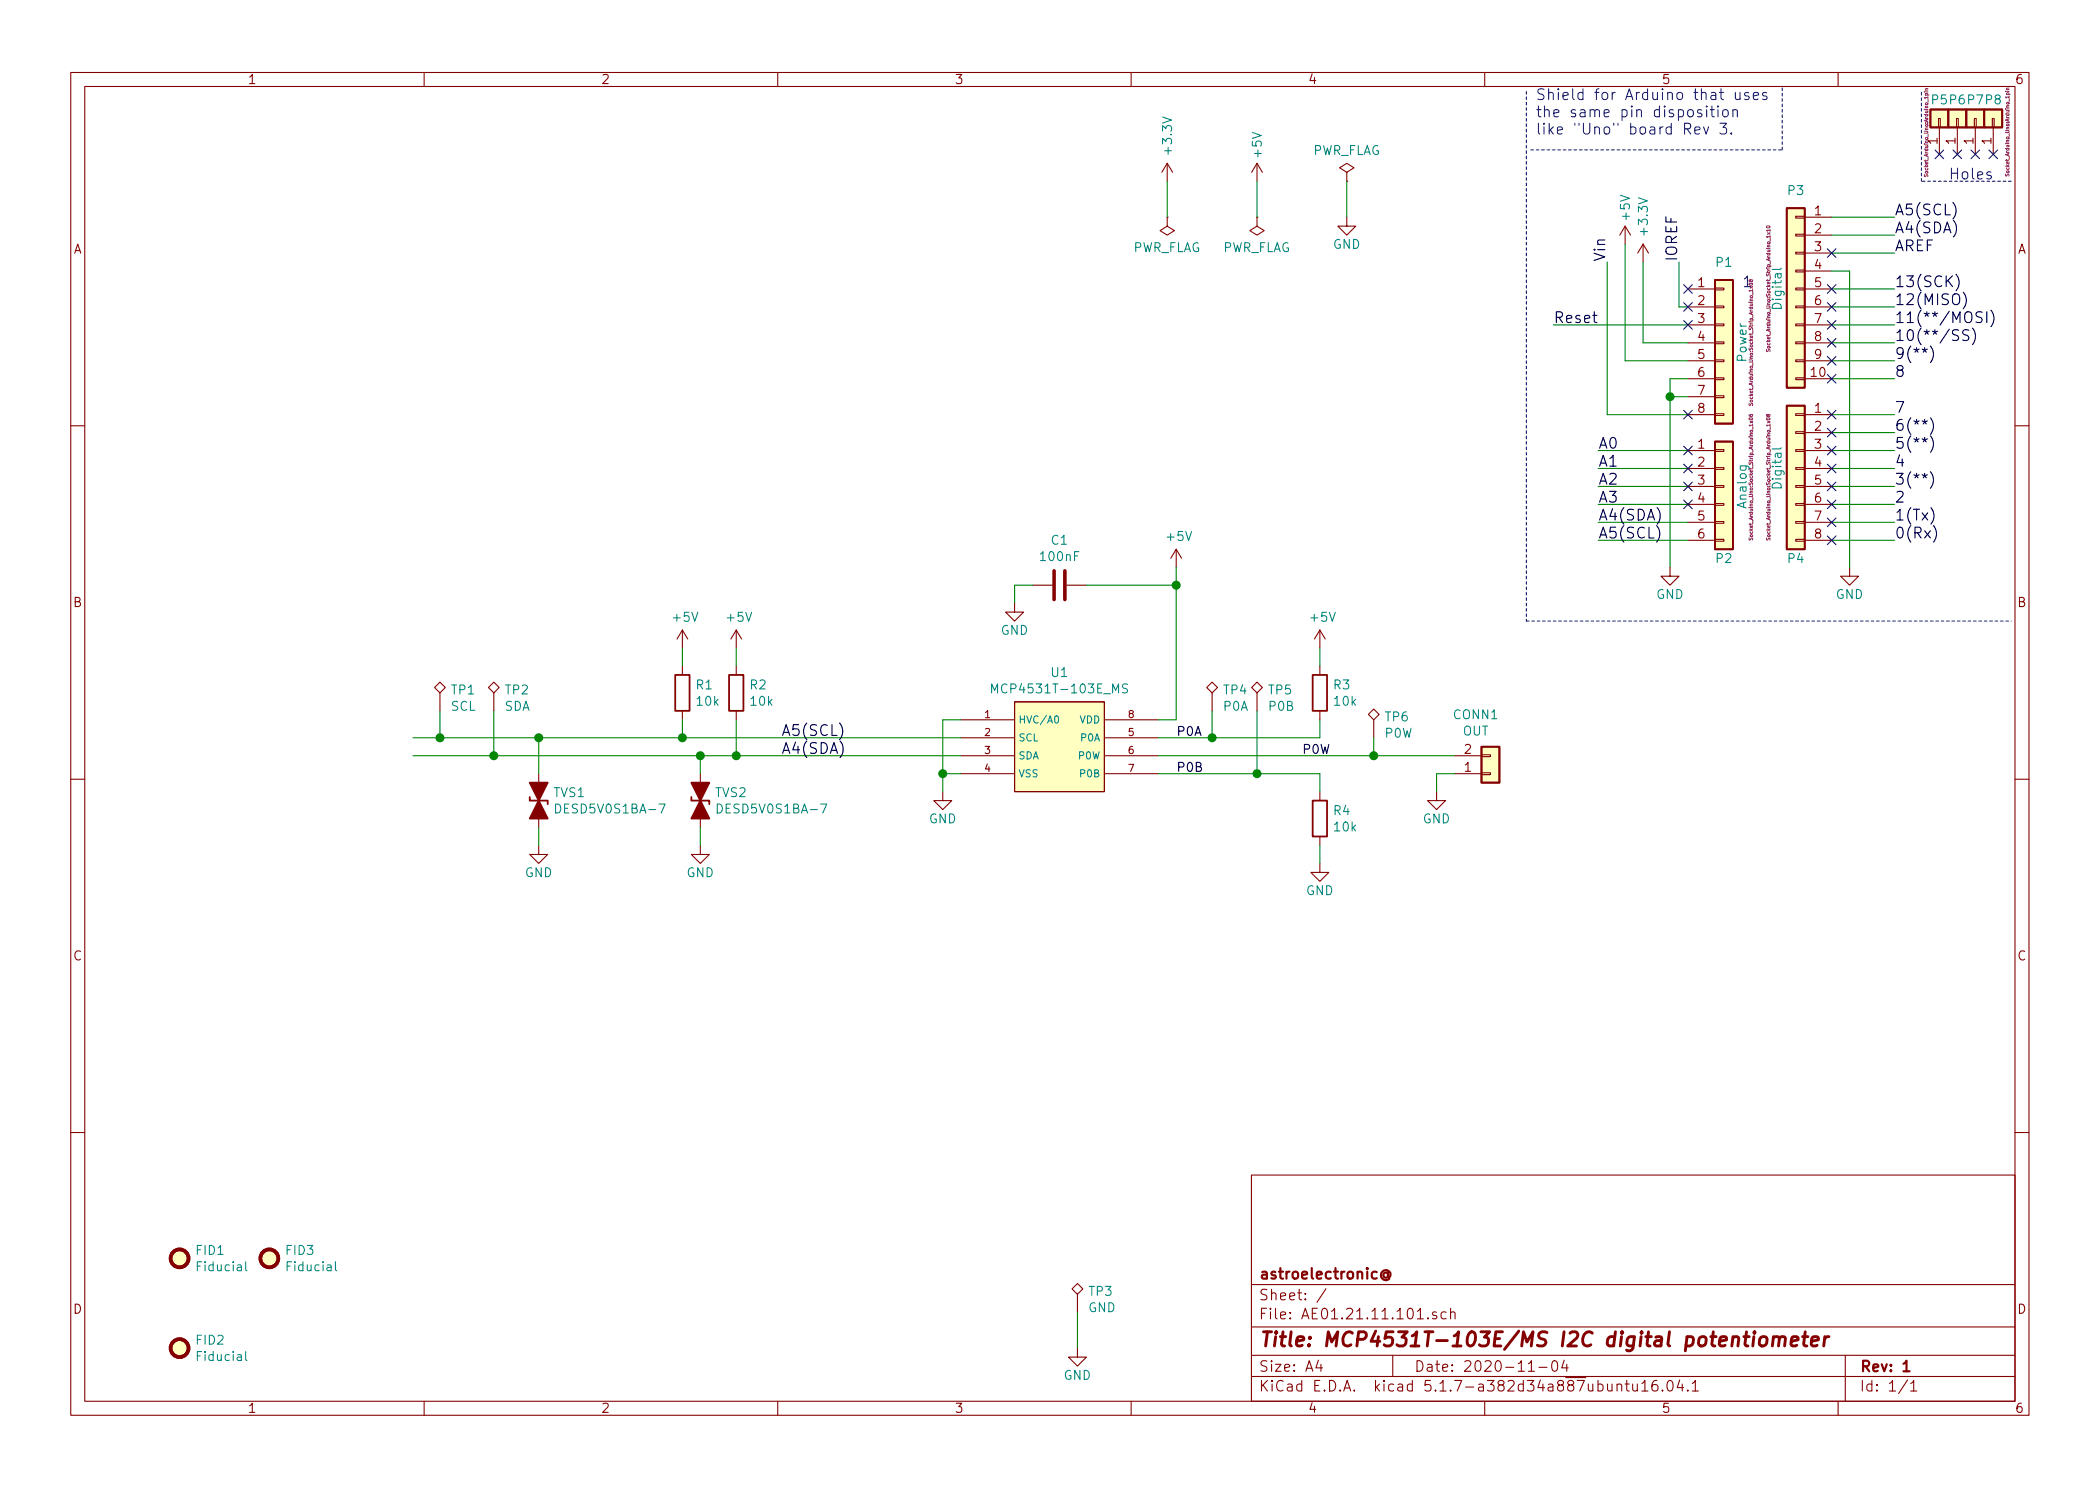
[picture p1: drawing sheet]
EESchema Schematic File Version 4
EELAYER 30 0
EELAYER END
$Descr A4 11693 8268
encoding utf-8
Sheet 1 1
Title "MCP4531T-103E/MS I2C digital potentiometer"
Date "2020-11-04"
Rev "1"
Comp "astroelectronic@"
Comment1 ""
Comment2 ""
Comment3 ""
Comment4 ""
$EndDescr
Text Label 8950 1450 1    60   ~ 0
Vin
Text Label 9350 1450 1    60   ~ 0
IOREF
Text Label 8900 2500 0    60   ~ 0
A0
Text Label 8900 2600 0    60   ~ 0
A1
Text Label 8900 2700 0    60   ~ 0
A2
Text Label 8900 2800 0    60   ~ 0
A3
Text Label 8900 2900 0    60   ~ 0
A4(SDA)
Text Label 8900 3000 0    60   ~ 0
A5(SCL)
Text Label 10550 3000 0    60   ~ 0
0(Rx)
Text Label 10550 2800 0    60   ~ 0
2
Text Label 10550 2900 0    60   ~ 0
1(Tx)
Text Label 10550 2700 0    60   ~ 0
3(**)
Text Label 10550 2600 0    60   ~ 0
4
Text Label 10550 2500 0    60   ~ 0
5(**)
Text Label 10550 2400 0    60   ~ 0
6(**)
Text Label 10550 2300 0    60   ~ 0
7
Text Label 10550 2100 0    60   ~ 0
8
Text Label 10550 2000 0    60   ~ 0
9(**)
Text Label 10550 1900 0    60   ~ 0
10(**/SS)
Text Label 10550 1800 0    60   ~ 0
11(**/MOSI)
Text Label 10550 1700 0    60   ~ 0
12(MISO)
Text Label 10550 1600 0    60   ~ 0
13(SCK)
Text Label 10550 1400 0    60   ~ 0
AREF
NoConn ~ 9400 1600
Text Label 10550 1300 0    60   ~ 0
A4(SDA)
Text Label 10550 1200 0    60   ~ 0
A5(SCL)
Text Notes 10850 1000 0    60   ~ 0
Holes
Text Notes 8550 750  0    60   ~ 0
Shield for Arduino that uses\nthe same pin disposition\nlike "Uno" board Rev 3.
$Comp
L Connector_Generic:Conn_01x08 P1
U 1 1
P 9600 1900
F 0 "P1" H 9600 2350 50  0000 C CNN
F 1 "Power" V 9700 1900 50  0000 C CNN
F 2 "Socket_Arduino_Uno:Socket_Strip_Arduino_1x08" V 9750 1900 20  0000 C CNN
F 3 "" H 9600 1900 50  0000 C CNN
	1    9600 1900
	1    0    0    -1  
$EndComp
Text Label 8650 1800 0    60   ~ 0
Reset
$Comp
L power:+3.3V #PWR015
U 1 1
P 9150 1450
F 0 "#PWR015" H 9150 1300 50  0001 C CNN
F 1 "+3.3V" V 9150 1700 50  0000 C CNN
F 2 "" H 9150 1450 50  0000 C CNN
F 3 "" H 9150 1450 50  0000 C CNN
	1    9150 1450
	1    0    0    -1  
$EndComp
$Comp
L power:+5V #PWR014
U 1 1
P 9050 1350
F 0 "#PWR014" H 9050 1200 50  0001 C CNN
F 1 "+5V" V 9050 1550 50  0000 C CNN
F 2 "" H 9050 1350 50  0000 C CNN
F 3 "" H 9050 1350 50  0000 C CNN
	1    9050 1350
	1    0    0    -1  
$EndComp
$Comp
L power:GND #PWR016
U 1 1
P 9300 3150
F 0 "#PWR016" H 9300 2900 50  0001 C CNN
F 1 "GND" H 9300 3000 50  0000 C CNN
F 2 "" H 9300 3150 50  0000 C CNN
F 3 "" H 9300 3150 50  0000 C CNN
	1    9300 3150
	1    0    0    -1  
$EndComp
$Comp
L power:GND #PWR017
U 1 1
P 10300 3150
F 0 "#PWR017" H 10300 2900 50  0001 C CNN
F 1 "GND" H 10300 3000 50  0000 C CNN
F 2 "" H 10300 3150 50  0000 C CNN
F 3 "" H 10300 3150 50  0000 C CNN
	1    10300 3150
	1    0    0    -1  
$EndComp
$Comp
L Connector_Generic:Conn_01x06 P2
U 1 1
P 9600 2700
F 0 "P2" H 9600 2300 50  0000 C CNN
F 1 "Analog" V 9700 2700 50  0000 C CNN
F 2 "Socket_Arduino_Uno:Socket_Strip_Arduino_1x06" V 9750 2750 20  0000 C CNN
F 3 "" H 9600 2700 50  0000 C CNN
	1    9600 2700
	1    0    0    -1  
$EndComp
$Comp
L Connector_Generic:Conn_01x01 P5
U 1 1
P 10800 650
F 0 "P5" V 10900 650 50  0000 C CNN
F 1 "CONN_01X01" V 10900 650 50  0001 C CNN
F 2 "Socket_Arduino_Uno:Arduino_1pin" H 10721 724 20  0000 C CNN
F 3 "" H 10800 650 50  0000 C CNN
	1    10800 650 
	0    -1   -1   0   
$EndComp
$Comp
L Connector_Generic:Conn_01x01 P6
U 1 1
P 10900 650
F 0 "P6" V 11000 650 50  0000 C CNN
F 1 "CONN_01X01" V 11000 650 50  0001 C CNN
F 2 "Socket_Arduino_Uno:Arduino_1pin" H 10900 650 20  0001 C CNN
F 3 "" H 10900 650 50  0000 C CNN
	1    10900 650 
	0    -1   -1   0   
$EndComp
$Comp
L Connector_Generic:Conn_01x01 P7
U 1 1
P 11000 650
F 0 "P7" V 11100 650 50  0000 C CNN
F 1 "CONN_01X01" V 11100 650 50  0001 C CNN
F 2 "Socket_Arduino_Uno:Arduino_1pin" V 11000 650 20  0001 C CNN
F 3 "" H 11000 650 50  0000 C CNN
	1    11000 650 
	0    -1   -1   0   
$EndComp
$Comp
L Connector_Generic:Conn_01x01 P8
U 1 1
P 11100 650
F 0 "P8" V 11200 650 50  0000 C CNN
F 1 "CONN_01X01" V 11200 650 50  0001 C CNN
F 2 "Socket_Arduino_Uno:Arduino_1pin" H 11024 572 20  0000 C CNN
F 3 "" H 11100 650 50  0000 C CNN
	1    11100 650 
	0    -1   -1   0   
$EndComp
NoConn ~ 10800 850 
NoConn ~ 10900 850 
NoConn ~ 11000 850 
NoConn ~ 11100 850 
$Comp
L Connector_Generic:Conn_01x08 P4
U 1 1
P 10000 2600
F 0 "P4" H 10000 2100 50  0000 C CNN
F 1 "Digital" V 10100 2600 50  0000 C CNN
F 2 "Socket_Arduino_Uno:Socket_Strip_Arduino_1x08" V 10150 2550 20  0000 C CNN
F 3 "" H 10000 2600 50  0000 C CNN
	1    10000 2600
	-1   0    0    -1  
$EndComp
Wire Notes Line
	8525 825  9925 825 
Wire Notes Line
	9925 825  9925 475 
Wire Wire Line
	9350 1450 9350 1700
Wire Wire Line
	9350 1700 9400 1700
Wire Wire Line
	9400 1900 9150 1900
Wire Wire Line
	9400 2000 9050 2000
Wire Wire Line
	9400 2300 8950 2300
Wire Wire Line
	9400 2100 9300 2100
Wire Wire Line
	9400 2200 9300 2200
Connection ~ 9300 2200
Wire Wire Line
	8950 2300 8950 1450
Wire Wire Line
	9050 2000 9050 1350
Wire Wire Line
	9150 1900 9150 1450
Wire Wire Line
	9400 2500 8900 2500
Wire Wire Line
	9400 2600 8900 2600
Wire Wire Line
	9400 2700 8900 2700
Wire Wire Line
	9400 2800 8900 2800
Wire Wire Line
	9400 2900 8900 2900
Wire Wire Line
	9400 3000 8900 3000
$Comp
L Connector_Generic:Conn_01x10 P3
U 1 1
P 10000 1600
F 0 "P3" H 10000 2150 50  0000 C CNN
F 1 "Digital" V 10100 1600 50  0000 C CNN
F 2 "Socket_Arduino_Uno:Socket_Strip_Arduino_1x10" V 10150 1600 20  0000 C CNN
F 3 "" H 10000 1600 50  0000 C CNN
	1    10000 1600
	-1   0    0    -1  
$EndComp
Wire Wire Line
	10200 2100 10550 2100
Wire Wire Line
	10200 2000 10550 2000
Wire Wire Line
	10200 1900 10550 1900
Wire Wire Line
	10200 1800 10550 1800
Wire Wire Line
	10200 1700 10550 1700
Wire Wire Line
	10200 1600 10550 1600
Wire Wire Line
	10200 1400 10550 1400
Wire Wire Line
	10200 1300 10550 1300
Wire Wire Line
	10200 1200 10550 1200
Wire Wire Line
	10200 3000 10550 3000
Wire Wire Line
	10200 2900 10550 2900
Wire Wire Line
	10200 2800 10550 2800
Wire Wire Line
	10200 2700 10550 2700
Wire Wire Line
	10200 2600 10550 2600
Wire Wire Line
	10200 2500 10550 2500
Wire Wire Line
	10200 2400 10550 2400
Wire Wire Line
	10200 2300 10550 2300
Wire Wire Line
	10200 1500 10300 1500
Wire Wire Line
	10300 1500 10300 3150
Wire Wire Line
	9300 2100 9300 2200
Wire Wire Line
	9300 2200 9300 3150
Wire Notes Line
	8500 500  8500 3450
Wire Notes Line
	8500 3450 11200 3450
Wire Wire Line
	9400 1800 8650 1800
Text Notes 9700 1600 0    60   ~ 0
1
Wire Notes Line
	11200 1000 10700 1000
Wire Notes Line
	10700 1000 10700 500 
$Comp
L AE01.17.11.000:MCP4531T-103E_MS U1
U 1 1
P 5900 4150
F 0 "U1" H 5900 4565 50  0000 C CNN
F 1 "MCP4531T-103E_MS" H 5900 4474 50  0000 C CNN
F 2 "Package_SO:MSOP-8_3x3mm_P0.65mm" H 5650 3600 50  0001 L BNN
F 3 "~" H 5650 3500 50  0001 L BNN
F 4 "MCP4531T-103E/MS" H 5900 4150 50  0001 C CNN "MPN"
	1    5900 4150
	1    0    0    -1  
$EndComp
Wire Wire Line
	6450 4000 6550 4000
Wire Wire Line
	6550 4000 6550 3250
$Comp
L power:+5V #PWR07
U 1 1
P 6550 3150
F 0 "#PWR07" H 6550 3000 50  0001 C CNN
F 1 "+5V" H 6565 3323 50  0000 C CNN
F 2 "" H 6550 3150 50  0001 C CNN
F 3 "" H 6550 3150 50  0001 C CNN
	1    6550 3150
	1    0    0    -1  
$EndComp
Wire Wire Line
	5350 4300 5250 4300
Wire Wire Line
	5250 4300 5250 4400
$Comp
L power:GND #PWR03
U 1 1
P 5250 4400
F 0 "#PWR03" H 5250 4150 50  0001 C CNN
F 1 "GND" H 5250 4250 50  0000 C CNN
F 2 "" H 5250 4400 50  0000 C CNN
F 3 "" H 5250 4400 50  0000 C CNN
	1    5250 4400
	1    0    0    -1  
$EndComp
Wire Wire Line
	6450 4100 6750 4100
Wire Wire Line
	7350 4100 7350 4000
$Comp
L Device:R R3
U 1 1
P 7350 3850
F 0 "R3" H 7420 3896 50  0000 L CNN
F 1 "10k" H 7420 3805 50  0000 L CNN
F 2 "Resistor_SMD:R_0805_2012Metric" V 7280 3850 50  0001 C CNN
F 3 "~" H 7350 3850 50  0001 C CNN
F 4 "RC0805FR-0710KL" H 7350 3850 50  0001 C CNN "MPN"
	1    7350 3850
	1    0    0    -1  
$EndComp
Wire Wire Line
	7350 3700 7350 3600
Wire Wire Line
	6450 4300 7000 4300
Wire Wire Line
	7350 4300 7350 4400
$Comp
L Device:R R4
U 1 1
P 7350 4550
F 0 "R4" H 7420 4596 50  0000 L CNN
F 1 "10k" H 7420 4505 50  0000 L CNN
F 2 "Resistor_SMD:R_0805_2012Metric" V 7280 4550 50  0001 C CNN
F 3 "~" H 7350 4550 50  0001 C CNN
F 4 "RC0805FR-0710KL" H 7350 4550 50  0001 C CNN "MPN"
	1    7350 4550
	1    0    0    -1  
$EndComp
Wire Wire Line
	7350 4700 7350 4800
$Comp
L power:GND #PWR010
U 1 1
P 7350 4800
F 0 "#PWR010" H 7350 4550 50  0001 C CNN
F 1 "GND" H 7350 4650 50  0000 C CNN
F 2 "" H 7350 4800 50  0000 C CNN
F 3 "" H 7350 4800 50  0000 C CNN
	1    7350 4800
	1    0    0    -1  
$EndComp
Wire Wire Line
	5350 4200 4100 4200
Wire Wire Line
	5350 4100 3800 4100
$Comp
L Device:R R1
U 1 1
P 3800 3850
F 0 "R1" H 3870 3896 50  0000 L CNN
F 1 "10k" H 3870 3805 50  0000 L CNN
F 2 "Resistor_SMD:R_0805_2012Metric" V 3730 3850 50  0001 C CNN
F 3 "~" H 3800 3850 50  0001 C CNN
F 4 "RC0805FR-0710KL" H 3800 3850 50  0001 C CNN "MPN"
	1    3800 3850
	1    0    0    -1  
$EndComp
$Comp
L Device:R R2
U 1 1
P 4100 3850
F 0 "R2" H 4170 3896 50  0000 L CNN
F 1 "10k" H 4170 3805 50  0000 L CNN
F 2 "Resistor_SMD:R_0805_2012Metric" V 4030 3850 50  0001 C CNN
F 3 "~" H 4100 3850 50  0001 C CNN
F 4 "RC0805FR-0710KL" H 4100 3850 50  0001 C CNN "MPN"
	1    4100 3850
	1    0    0    -1  
$EndComp
Wire Wire Line
	3800 3700 3800 3600
Wire Wire Line
	4100 3700 4100 3600
Wire Wire Line
	3800 4000 3800 4100
Connection ~ 3800 4100
Wire Wire Line
	3800 4100 3000 4100
Wire Wire Line
	4100 4000 4100 4200
Connection ~ 4100 4200
Wire Wire Line
	4100 4200 3900 4200
$Comp
L power:+5V #PWR01
U 1 1
P 3800 3600
F 0 "#PWR01" H 3800 3450 50  0001 C CNN
F 1 "+5V" H 3815 3773 50  0000 C CNN
F 2 "" H 3800 3600 50  0001 C CNN
F 3 "" H 3800 3600 50  0001 C CNN
	1    3800 3600
	1    0    0    -1  
$EndComp
$Comp
L power:+5V #PWR02
U 1 1
P 4100 3600
F 0 "#PWR02" H 4100 3450 50  0001 C CNN
F 1 "+5V" H 4115 3773 50  0000 C CNN
F 2 "" H 4100 3600 50  0001 C CNN
F 3 "" H 4100 3600 50  0001 C CNN
	1    4100 3600
	1    0    0    -1  
$EndComp
Text Label 4350 4200 0    60   ~ 0
A4(SDA)
Text Label 4350 4100 0    60   ~ 0
A5(SCL)
Wire Wire Line
	5350 4000 5250 4000
Wire Wire Line
	6450 4200 7650 4200
Wire Wire Line
	8100 4300 8000 4300
Wire Wire Line
	8000 4300 8000 4400
$Comp
L power:GND #PWR013
U 1 1
P 8000 4400
F 0 "#PWR013" H 8000 4150 50  0001 C CNN
F 1 "GND" H 8000 4250 50  0000 C CNN
F 2 "" H 8000 4400 50  0000 C CNN
F 3 "" H 8000 4400 50  0000 C CNN
	1    8000 4400
	1    0    0    -1  
$EndComp
Wire Wire Line
	5250 4000 5250 4300
Connection ~ 5250 4300
$Comp
L Connector:TestPoint_Alt TP2
U 1 1
P 2750 3950
F 0 "TP2" H 2808 4068 50  0000 L CNN
F 1 "SDA" H 2808 3977 50  0000 L CNN
F 2 "TestPoint:TestPoint_Pad_D1.0mm" H 2950 3950 50  0001 C CNN
F 3 "~" H 2950 3950 50  0001 C CNN
	1    2750 3950
	1    0    0    -1  
$EndComp
$Comp
L Connector:TestPoint_Alt TP1
U 1 1
P 2450 3950
F 0 "TP1" H 2508 4068 50  0000 L CNN
F 1 "SCL" H 2508 3977 50  0000 L CNN
F 2 "TestPoint:TestPoint_Pad_D1.0mm" H 2650 3950 50  0001 C CNN
F 3 "~" H 2650 3950 50  0001 C CNN
	1    2450 3950
	1    0    0    -1  
$EndComp
Wire Wire Line
	2450 3950 2450 4100
Connection ~ 2450 4100
Wire Wire Line
	2450 4100 2300 4100
Wire Wire Line
	2750 3950 2750 4200
Connection ~ 2750 4200
Wire Wire Line
	2750 4200 2300 4200
$Comp
L Device:C C1
U 1 1
P 5900 3250
F 0 "C1" V 5648 3250 50  0000 C CNN
F 1 "100nF" V 5739 3250 50  0000 C CNN
F 2 "Capacitor_SMD:C_0805_2012Metric" H 5938 3100 50  0001 C CNN
F 3 "~" H 5900 3250 50  0001 C CNN
F 4 "C2012X7R2A104K125AA" V 5900 3250 50  0001 C CNN "MPN"
	1    5900 3250
	0    1    1    0   
$EndComp
Wire Wire Line
	5750 3250 5650 3250
Wire Wire Line
	5650 3250 5650 3350
$Comp
L power:GND #PWR04
U 1 1
P 5650 3350
F 0 "#PWR04" H 5650 3100 50  0001 C CNN
F 1 "GND" H 5650 3200 50  0000 C CNN
F 2 "" H 5650 3350 50  0000 C CNN
F 3 "" H 5650 3350 50  0000 C CNN
	1    5650 3350
	1    0    0    -1  
$EndComp
Wire Wire Line
	6050 3250 6550 3250
Connection ~ 6550 3250
Wire Wire Line
	6550 3250 6550 3150
$Comp
L power:PWR_FLAG #FLG03
U 1 1
P 7500 1000
F 0 "#FLG03" H 7500 1075 50  0001 C CNN
F 1 "PWR_FLAG" H 7500 1173 50  0000 C CNN
F 2 "" H 7500 1000 50  0001 C CNN
F 3 "~" H 7500 1000 50  0001 C CNN
	1    7500 1000
	1    0    0    -1  
$EndComp
Wire Wire Line
	7500 1000 7500 1200
$Comp
L power:GND #PWR011
U 1 1
P 7500 1200
F 0 "#PWR011" H 7500 950 50  0001 C CNN
F 1 "GND" H 7500 1050 50  0000 C CNN
F 2 "" H 7500 1200 50  0000 C CNN
F 3 "" H 7500 1200 50  0000 C CNN
	1    7500 1200
	1    0    0    -1  
$EndComp
$Comp
L power:+5V #PWR08
U 1 1
P 7000 1000
F 0 "#PWR08" H 7000 850 50  0001 C CNN
F 1 "+5V" V 7000 1200 50  0000 C CNN
F 2 "" H 7000 1000 50  0000 C CNN
F 3 "" H 7000 1000 50  0000 C CNN
	1    7000 1000
	1    0    0    -1  
$EndComp
$Comp
L power:+3.3V #PWR06
U 1 1
P 6500 1000
F 0 "#PWR06" H 6500 850 50  0001 C CNN
F 1 "+3.3V" V 6500 1250 50  0000 C CNN
F 2 "" H 6500 1000 50  0000 C CNN
F 3 "" H 6500 1000 50  0000 C CNN
	1    6500 1000
	1    0    0    -1  
$EndComp
Wire Wire Line
	7000 1000 7000 1200
$Comp
L power:PWR_FLAG #FLG02
U 1 1
P 7000 1200
F 0 "#FLG02" H 7000 1275 50  0001 C CNN
F 1 "PWR_FLAG" H 7000 1373 50  0000 C CNN
F 2 "" H 7000 1200 50  0001 C CNN
F 3 "~" H 7000 1200 50  0001 C CNN
	1    7000 1200
	-1   0    0    1   
$EndComp
$Comp
L power:PWR_FLAG #FLG01
U 1 1
P 6500 1200
F 0 "#FLG01" H 6500 1275 50  0001 C CNN
F 1 "PWR_FLAG" H 6500 1373 50  0000 C CNN
F 2 "" H 6500 1200 50  0001 C CNN
F 3 "~" H 6500 1200 50  0001 C CNN
	1    6500 1200
	-1   0    0    1   
$EndComp
Wire Wire Line
	6500 1200 6500 1000
$Comp
L Connector:TestPoint_Alt TP6
U 1 1
P 7650 4100
F 0 "TP6" H 7708 4218 50  0000 L CNN
F 1 "P0W" H 7708 4127 50  0000 L CNN
F 2 "TestPoint:TestPoint_Pad_D1.0mm" H 7850 4100 50  0001 C CNN
F 3 "~" H 7850 4100 50  0001 C CNN
	1    7650 4100
	1    0    0    -1  
$EndComp
Wire Wire Line
	7650 4100 7650 4200
Connection ~ 7650 4200
Wire Wire Line
	7650 4200 8100 4200
Text Label 6550 4100 0    50   ~ 0
P0A
Text Label 7250 4200 0    50   ~ 0
P0W
Text Label 6550 4300 0    50   ~ 0
P0B
NoConn ~ 9400 1700
NoConn ~ 9400 1800
NoConn ~ 9400 2300
NoConn ~ 9400 2500
NoConn ~ 9400 2600
NoConn ~ 9400 2700
NoConn ~ 9400 2800
NoConn ~ 10200 3000
NoConn ~ 10200 2900
NoConn ~ 10200 2800
NoConn ~ 10200 2700
NoConn ~ 10200 2600
NoConn ~ 10200 2500
NoConn ~ 10200 2400
NoConn ~ 10200 2300
NoConn ~ 10200 2100
NoConn ~ 10200 2000
NoConn ~ 10200 1900
NoConn ~ 10200 1800
NoConn ~ 10200 1700
NoConn ~ 10200 1600
NoConn ~ 10200 1400
$Comp
L Connector:TestPoint_Alt TP4
U 1 1
P 6750 3950
F 0 "TP4" H 6808 4068 50  0000 L CNN
F 1 "P0A" H 6808 3977 50  0000 L CNN
F 2 "TestPoint:TestPoint_Pad_D1.0mm" H 6950 3950 50  0001 C CNN
F 3 "~" H 6950 3950 50  0001 C CNN
	1    6750 3950
	1    0    0    -1  
$EndComp
$Comp
L Connector:TestPoint_Alt TP5
U 1 1
P 7000 3950
F 0 "TP5" H 7058 4068 50  0000 L CNN
F 1 "P0B" H 7058 3977 50  0000 L CNN
F 2 "TestPoint:TestPoint_Pad_D1.0mm" H 7200 3950 50  0001 C CNN
F 3 "~" H 7200 3950 50  0001 C CNN
	1    7000 3950
	1    0    0    -1  
$EndComp
Wire Wire Line
	6750 3950 6750 4100
Connection ~ 6750 4100
Wire Wire Line
	6750 4100 7350 4100
Wire Wire Line
	7000 3950 7000 4300
Connection ~ 7000 4300
Wire Wire Line
	7000 4300 7350 4300
$Comp
L power:GND #PWR05
U 1 1
P 6000 7500
F 0 "#PWR05" H 6000 7250 50  0001 C CNN
F 1 "GND" H 6000 7350 50  0000 C CNN
F 2 "" H 6000 7500 50  0000 C CNN
F 3 "" H 6000 7500 50  0000 C CNN
	1    6000 7500
	1    0    0    -1  
$EndComp
Wire Wire Line
	6000 7500 6000 7300
$Comp
L Connector:TestPoint_Alt TP3
U 1 1
P 6000 7300
F 0 "TP3" H 6058 7418 50  0000 L CNN
F 1 "GND" H 6058 7327 50  0000 L CNN
F 2 "TestPoint:TestPoint_Keystone_5010-5014_Multipurpose" H 6200 7300 50  0001 C CNN
F 3 "~" H 6200 7300 50  0001 C CNN
F 4 "5011" H 6000 7300 50  0001 C CNN "MPN"
	1    6000 7300
	1    0    0    -1  
$EndComp
$Comp
L Device:D_TVS_ALT TVS1
U 1 1
P 3000 4450
F 0 "TVS1" V 2954 4530 50  0000 L CNN
F 1 "DESD5V0S1BA-7" V 3045 4530 50  0000 L CNN
F 2 "Diode_SMD:D_SOD-323" H 3000 4450 50  0001 C CNN
F 3 "~" H 3000 4450 50  0001 C CNN
F 4 "DESD5V0S1BA-7" H 3000 4450 50  0001 C CNN "MPN"
	1    3000 4450
	0    1    1    0   
$EndComp
$Comp
L Device:D_TVS_ALT TVS2
U 1 1
P 3900 4450
F 0 "TVS2" V 3854 4530 50  0000 L CNN
F 1 "DESD5V0S1BA-7" V 3945 4530 50  0000 L CNN
F 2 "Diode_SMD:D_SOD-323" H 3900 4450 50  0001 C CNN
F 3 "~" H 3900 4450 50  0001 C CNN
F 4 "DESD5V0S1BA-7" V 3900 4450 50  0001 C CNN "MPN"
	1    3900 4450
	0    1    1    0   
$EndComp
Wire Wire Line
	3000 4300 3000 4100
Connection ~ 3000 4100
Wire Wire Line
	3000 4100 2450 4100
Wire Wire Line
	3900 4300 3900 4200
Connection ~ 3900 4200
Wire Wire Line
	3900 4200 2750 4200
Wire Wire Line
	3000 4600 3000 4700
Wire Wire Line
	3900 4600 3900 4700
$Comp
L power:GND #PWR018
U 1 1
P 3000 4700
F 0 "#PWR018" H 3000 4450 50  0001 C CNN
F 1 "GND" H 3000 4550 50  0000 C CNN
F 2 "" H 3000 4700 50  0000 C CNN
F 3 "" H 3000 4700 50  0000 C CNN
	1    3000 4700
	1    0    0    -1  
$EndComp
$Comp
L power:GND #PWR019
U 1 1
P 3900 4700
F 0 "#PWR019" H 3900 4450 50  0001 C CNN
F 1 "GND" H 3900 4550 50  0000 C CNN
F 2 "" H 3900 4700 50  0000 C CNN
F 3 "" H 3900 4700 50  0000 C CNN
	1    3900 4700
	1    0    0    -1  
$EndComp
$Comp
L power:+5V #PWR0101
U 1 1
P 7350 3600
F 0 "#PWR0101" H 7350 3450 50  0001 C CNN
F 1 "+5V" H 7365 3773 50  0000 C CNN
F 2 "" H 7350 3600 50  0001 C CNN
F 3 "" H 7350 3600 50  0001 C CNN
	1    7350 3600
	1    0    0    -1  
$EndComp
$Comp
L Connector_Generic:Conn_01x02 CONN1
U 1 1
P 8300 4300
F 0 "CONN1" H 8218 3975 50  0000 C CNN
F 1 "OUT" H 8218 4066 50  0000 C CNN
F 2 "Connector_PinHeader_2.54mm:PinHeader_1x02_P2.54mm_Horizontal" H 8300 4300 50  0001 C CNN
F 3 "~" H 8300 4300 50  0001 C CNN
F 4 "0022289020" H 8300 4300 50  0001 C CNN "MPN"
	1    8300 4300
	1    0    0    1   
$EndComp
$Comp
L Mechanical:Fiducial FID1
U 1 1
P 1000 7000
F 0 "FID1" H 1085 7046 50  0000 L CNN
F 1 "Fiducial" H 1085 6955 50  0000 L CNN
F 2 "Fiducial:Fiducial_0.5mm_Mask1mm" H 1000 7000 50  0001 C CNN
F 3 "~" H 1000 7000 50  0001 C CNN
	1    1000 7000
	1    0    0    -1  
$EndComp
$Comp
L Mechanical:Fiducial FID3
U 1 1
P 1500 7000
F 0 "FID3" H 1585 7046 50  0000 L CNN
F 1 "Fiducial" H 1585 6955 50  0000 L CNN
F 2 "Fiducial:Fiducial_0.5mm_Mask1mm" H 1500 7000 50  0001 C CNN
F 3 "~" H 1500 7000 50  0001 C CNN
	1    1500 7000
	1    0    0    -1  
$EndComp
$Comp
L Mechanical:Fiducial FID2
U 1 1
P 1000 7500
F 0 "FID2" H 1085 7546 50  0000 L CNN
F 1 "Fiducial" H 1085 7455 50  0000 L CNN
F 2 "Fiducial:Fiducial_0.5mm_Mask1mm" H 1000 7500 50  0001 C CNN
F 3 "~" H 1000 7500 50  0001 C CNN
	1    1000 7500
	1    0    0    -1  
$EndComp
$EndSCHEMATC
